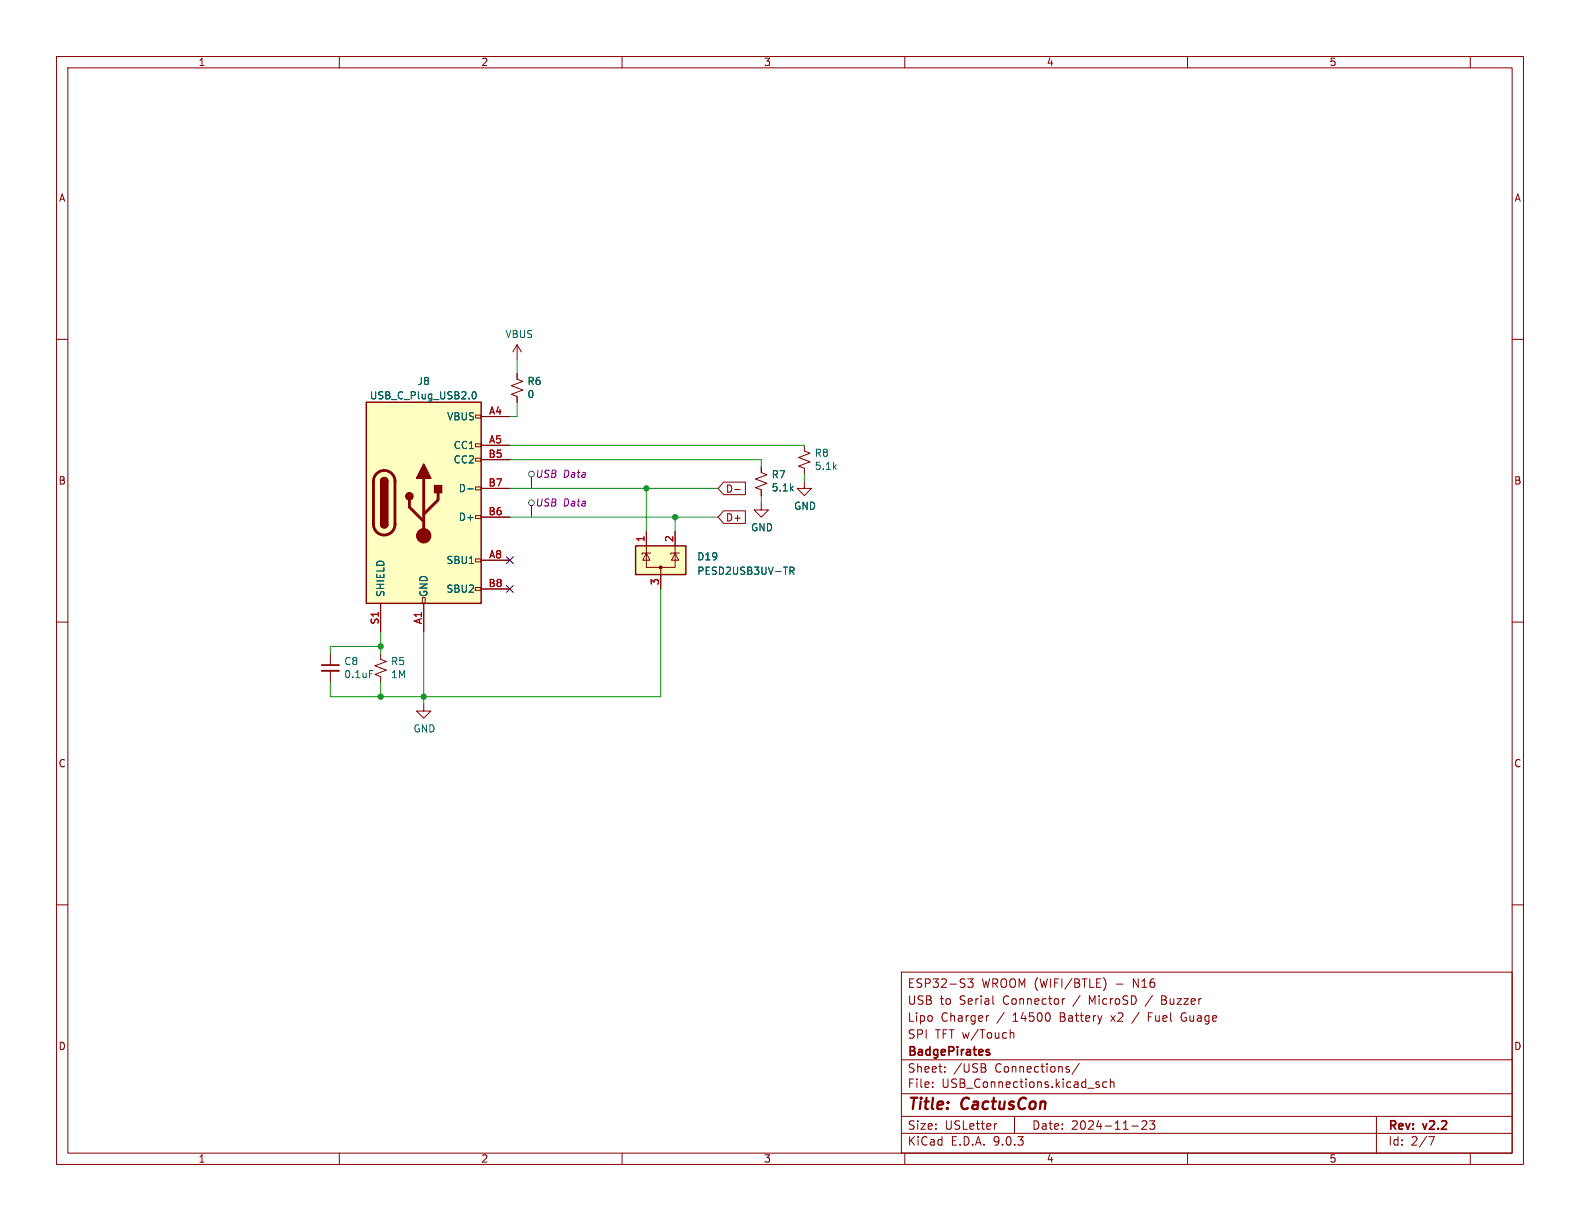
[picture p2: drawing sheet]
(kicad_sch
 (version 20250114)
 (generator "eeschema")
 (generator_version "9.0")
 (paper "USLetter")
 (title_block
  (title "CactusCon")
  (date "2024-11-23")
  (rev "v2.2")
  (company "BadgePirates")
  (comment 1 "SPI TFT w/Touch")
  (comment 2 "Lipo Charger / 14500 Battery x2 / Fuel Guage")
  (comment 3 "USB to Serial Connector / MicroSD / Buzzer")
  (comment 4 "ESP32-S3 WROOM (WIFI/BTLE) - N16"))
 (lib_symbols
  (symbol "BadgePirates:C_.1uf_0805"
   (pin_numbers (hide yes))
   (pin_names
    (offset 0.254) (hide yes)) (exclude_from_sim no) (in_bom yes) (on_board yes)
   (property "Reference" "C_.1uf_0805" (at 2.3368 1.1684 0) (effects (font (size 1.27 1.27)) (justify left)))
   (property "Value" "0.1uF" (at 2.3368 -1.143 0) (effects (font (size 1.27 1.27)) (justify left)))
   (property "Footprint" "BadgePirates:C_0805_2012Metric" (at 0 0 0) (effects (font (size 1.27 1.27)) (hide yes)))
   (property "Datasheet" "https://datasheet.lcsc.com/lcsc/2304140030_TORCH-CT41G-0805-2X1-50V-0-1-F-K-N_C126469.pdf" (at 0 0 0) (effects (font (size 1.27 1.27)) (hide yes)))
   (property "Description" "Unpolarized capacitor, small symbol" (at 0 0 0) (effects (font (size 1.27 1.27)) (hide yes)))
   (property "MFG" "TORCH " (at 0 0 0) (effects (font (size 1.27 1.27)) (hide yes)))
   (property "MFG_PN" "CT41G-0805-2X1-50V-0.1μF-K(N)" (at 0 0 0) (effects (font (size 1.27 1.27)) (hide yes)))
   (property "Vendor1" "LCSC" (at 0 0 0) (effects (font (size 1.27 1.27)) (hide yes)))
   (property "Vendor1_PN" "C126469" (at 0 0 0) (effects (font (size 1.27 1.27)) (hide yes)))
   (property "Vendor1_URL" "https://www.lcsc.com/product-detail/Multilayer-Ceramic-Capacitors-MLCC-SMD-SMT_TORCH-CT41G-0805-2X1-50V-0-1-F-K-N_C126469.html" (at 0 0 0) (effects (font (size 1.27 1.27)) (hide yes)))
   (symbol "C_.1uf_0805_0_1"
    (polyline (pts (xy -1.524 0.508) (xy 1.524 0.508)) (stroke (width 0.3048) (type default)) (fill (type none)))
    (polyline (pts (xy -1.524 -0.508) (xy 1.524 -0.508)) (stroke (width 0.3302) (type default)) (fill (type none))))
   (symbol "C_.1uf_0805_1_1"
    (pin passive line (at 0 2.54 270) (length 2.032) (name "~" (effects (font (size 1.27 1.27)))) (number "1" (effects (font (size 1.27 1.27)))))
    (pin passive line (at 0 -2.54 90) (length 2.032) (name "~" (effects (font (size 1.27 1.27)))) (number "2" (effects (font (size 1.27 1.27))))))
   (embedded_fonts no))
  (symbol "BadgePirates:R_5.1k_1206"
   (pin_numbers (hide yes))
   (pin_names
    (offset 0.254) (hide yes)) (exclude_from_sim no) (in_bom yes) (on_board yes)
   (property "Reference" "R11" (at 1.7272 1.1684 0) (effects (font (size 1.27 1.27)) (justify left)))
   (property "Value" "5.1k" (at 1.7272 -1.143 0) (effects (font (size 1.27 1.27)) (justify left)))
   (property "Footprint" "BadgePirates:R_1206_3216Metric" (at 0 0 0) (effects (font (size 1.27 1.27)) (hide yes)))
   (property "Datasheet" "https://datasheet.lcsc.com/lcsc/2304140030_YAGEO-RC1206FR-075K1L_C163372.pdf" (at 0 0 0) (effects (font (size 1.27 1.27)) (hide yes)))
   (property "Description" "Resistor, small US symbol" (at 0 0 0) (effects (font (size 1.27 1.27)) (hide yes)))
   (property "MFG" "YEGEO" (at 0 0 0) (effects (font (size 1.27 1.27)) (hide yes)))
   (property "MFG_PN" "RC1206FR-075K1L" (at 0 0 0) (effects (font (size 1.27 1.27)) (hide yes)))
   (property "Vendor1" "LCSC" (at 0 0 0) (effects (font (size 1.27 1.27)) (hide yes)))
   (property "Vendor1_PN" "C163372" (at 0 0 0) (effects (font (size 1.27 1.27)) (hide yes)))
   (property "Vendor1_URL" "https://www.lcsc.com/product-detail/Chip-Resistor-Surface-Mount_YAGEO-RC1206FR-075K1L_C163372.html" (at 0 0 0) (effects (font (size 1.27 1.27)) (hide yes)))
   (symbol "R_5.1k_1206_1_1"
    (polyline (pts (xy 0 1.524) (xy 1.016 1.143) (xy 0 0.762) (xy -1.016 0.381) (xy 0 0)) (stroke (width 0) (type default)) (fill (type none)))
    (polyline (pts (xy 0 0) (xy 1.016 -0.381) (xy 0 -0.762) (xy -1.016 -1.143) (xy 0 -1.524)) (stroke (width 0) (type default)) (fill (type none)))
    (pin passive line (at 0 2.54 270) (length 1.016) (name "~" (effects (font (size 1.27 1.27)))) (number "1" (effects (font (size 1.27 1.27)))))
    (pin passive line (at 0 -2.54 90) (length 1.016) (name "~" (effects (font (size 1.27 1.27)))) (number "2" (effects (font (size 1.27 1.27))))))
   (embedded_fonts no))
  (symbol "BadgePiratesSymbolLibrary:PESD2USB3UV-TR"
   (pin_names (hide yes)) (exclude_from_sim no) (in_bom yes) (on_board yes)
   (property "Reference" "D" (at 5.715 2.54 0) (effects (font (size 1.27 1.27)) (justify left)))
   (property "Value" "PESD2USB3UV-TR" (at 5.715 0.635 0) (effects (font (size 1.27 1.27)) (justify left)))
   (property "Footprint" "Package_TO_SOT_SMD:SOT-23" (at 5.715 -1.27 0) (effects (font (size 1.27 1.27)) (justify left) (hide yes)))
   (property "Datasheet" "https://assets.nexperia.com/documents/data-sheet/PESD2USB3UV-T.pdf" (at 3.175 3.175 0) (effects (font (size 1.27 1.27)) (hide yes)))
   (property "Description" "TVS Diode Array, 5.5V Standoff, 2 Channels, SOT-23 package" (at 0 0 0) (effects (font (size 1.27 1.27)) (hide yes)))
   (symbol "PESD2USB3UV-TR_0_0"
    (pin passive line (at 0 -5.08 90) (length 2.54) (name "A" (effects (font (size 1.27 1.27)))) (number "3" (effects (font (size 1.27 1.27))))))
   (symbol "PESD2USB3UV-TR_0_1"
    (rectangle (start -4.445 2.54) (end 4.445 -2.54) (stroke (width 0.254) (type default)) (fill (type background)))
    (polyline (pts (xy -3.302 1.016) (xy -3.302 1.27) (xy -1.905 1.27) (xy -1.778 1.27)) (stroke (width 0) (type default)) (fill (type none)))
    (polyline (pts (xy -2.54 2.54) (xy -2.54 1.27)) (stroke (width 0) (type default)) (fill (type none)))
    (polyline (pts (xy -2.54 1.27) (xy -2.54 -1.27) (xy 2.54 -1.27) (xy 2.54 1.27)) (stroke (width 0) (type default)) (fill (type none)))
    (polyline (pts (xy -2.54 1.27) (xy -1.905 0) (xy -3.175 0) (xy -2.54 1.27)) (stroke (width 0) (type default)) (fill (type none)))
    (polyline (pts (xy 0 -1.27) (xy 0 -2.54)) (stroke (width 0) (type default)) (fill (type none)))
    (circle (center 0 -1.27) (radius 0.254) (stroke (width 0) (type default)) (fill (type outline)))
    (polyline (pts (xy 1.778 1.016) (xy 1.778 1.27) (xy 3.175 1.27) (xy 3.302 1.27)) (stroke (width 0) (type default)) (fill (type none)))
    (polyline (pts (xy 2.54 2.54) (xy 2.54 1.27)) (stroke (width 0) (type default)) (fill (type none)))
    (polyline (pts (xy 2.54 1.27) (xy 1.905 0) (xy 3.175 0) (xy 2.54 1.27)) (stroke (width 0) (type default)) (fill (type none))))
   (symbol "PESD2USB3UV-TR_1_1"
    (pin passive line (at -2.54 5.08 270) (length 2.54) (name "K" (effects (font (size 1.27 1.27)))) (number "1" (effects (font (size 1.27 1.27)))))
    (pin passive line (at 2.54 5.08 270) (length 2.54) (name "K" (effects (font (size 1.27 1.27)))) (number "2" (effects (font (size 1.27 1.27))))))
   (embedded_fonts no))
  (symbol "BadgePiratesSymbolLibrary:USB_C_Plug_USB2.0"
   (pin_names
    (offset 1.016)) (exclude_from_sim no) (in_bom yes) (on_board yes)
   (property "Reference" "J1" (at -10.16 20.32 0) (effects (font (size 1.27 1.27)) (justify left)))
   (property "Value" "USB_C_Plug_USB2.0" (at 2.54 -20.32 0) (effects (font (size 1.27 1.27)) (justify left)))
   (property "Footprint" "BadgePirates:TYPE-C-31-M-14" (at 5.08 -31.75 0) (effects (font (size 1.27 1.27)) (hide yes)))
   (property "Datasheet" "https://www.usb.org/sites/default/files/documents/usb_type-c.zip" (at 5.08 -31.75 0) (effects (font (size 1.27 1.27)) (hide yes)))
   (property "Description" "USB 2.0-only Type-C Plug connector" (at 0 0 0) (effects (font (size 1.27 1.27)) (hide yes)))
   (symbol "USB_C_Plug_USB2.0_0_0"
    (rectangle (start -0.254 -17.78) (end 0.254 -16.764) (stroke (width 0) (type default)) (fill (type none)))
    (rectangle (start 10.1232 -14.9825) (end 9.1072 -15.4905) (stroke (width 0) (type default)) (fill (type none)))
    (rectangle (start 10.1599 -9.9392) (end 9.1439 -10.4472) (stroke (width 0) (type default)) (fill (type none)))
    (rectangle (start 10.16 15.494) (end 9.144 14.986) (stroke (width 0) (type default)) (fill (type none)))
    (rectangle (start 10.16 10.414) (end 9.144 9.906) (stroke (width 0) (type default)) (fill (type none)))
    (rectangle (start 10.16 7.874) (end 9.144 7.366) (stroke (width 0) (type default)) (fill (type none)))
    (rectangle (start 10.16 2.794) (end 9.144 2.286) (stroke (width 0) (type default)) (fill (type none)))
    (rectangle (start 10.16 -2.286) (end 9.144 -2.794) (stroke (width 0) (type default)) (fill (type none)))
    (pin bidirectional line (at 15.24 2.54 180) (length 5.08) (name "D-" (effects (font (size 1.27 1.27)))) (number "B7" (effects (font (size 1.27 1.27)))))
    (pin bidirectional line (at 15.24 -2.54 180) (length 5.08) (name "D+" (effects (font (size 1.27 1.27)))) (number "B6" (effects (font (size 1.27 1.27)))))
    (pin bidirectional line (at 15.24 -10.16 180) (length 5.08) (name "SBU1" (effects (font (size 1.27 1.27)))) (number "A8" (effects (font (size 1.27 1.27)))))
    (pin bidirectional line (at 15.24 -15.24 180) (length 5.08) (name "SBU2" (effects (font (size 1.27 1.27)))) (number "B8" (effects (font (size 1.27 1.27))))))
   (symbol "USB_C_Plug_USB2.0_0_1"
    (rectangle (start -10.16 17.78) (end 10.16 -17.78) (stroke (width 0.254) (type default)) (fill (type background)))
    (polyline (pts (xy -8.89 -3.81) (xy -8.89 3.81)) (stroke (width 0.508) (type default)) (fill (type none)))
    (rectangle (start -7.62 -3.81) (end -6.35 3.81) (stroke (width 0.254) (type default)) (fill (type outline)))
    (arc (start -7.62 3.81) (mid -6.985 4.4423) (end -6.35 3.81) (stroke (width 0.254) (type default)) (fill (type none)))
    (arc (start -7.62 3.81) (mid -6.985 4.4423) (end -6.35 3.81) (stroke (width 0.254) (type default)) (fill (type outline)))
    (arc (start -8.89 3.81) (mid -6.985 5.7067) (end -5.08 3.81) (stroke (width 0.508) (type default)) (fill (type none)))
    (arc (start -5.08 -3.81) (mid -6.985 -5.7067) (end -8.89 -3.81) (stroke (width 0.508) (type default)) (fill (type none)))
    (arc (start -6.35 -3.81) (mid -6.985 -4.4423) (end -7.62 -3.81) (stroke (width 0.254) (type default)) (fill (type none)))
    (arc (start -6.35 -3.81) (mid -6.985 -4.4423) (end -7.62 -3.81) (stroke (width 0.254) (type default)) (fill (type outline)))
    (polyline (pts (xy -5.08 3.81) (xy -5.08 -3.81)) (stroke (width 0.508) (type default)) (fill (type none)))
    (circle (center -2.54 1.143) (radius 0.635) (stroke (width 0.254) (type default)) (fill (type outline)))
    (polyline (pts (xy -1.27 4.318) (xy 0 6.858) (xy 1.27 4.318) (xy -1.27 4.318)) (stroke (width 0.254) (type default)) (fill (type outline)))
    (polyline (pts (xy 0 -2.032) (xy 2.54 0.508) (xy 2.54 1.778)) (stroke (width 0.508) (type default)) (fill (type none)))
    (polyline (pts (xy 0 -3.302) (xy -2.54 -0.762) (xy -2.54 0.508)) (stroke (width 0.508) (type default)) (fill (type none)))
    (polyline (pts (xy 0 -5.842) (xy 0 4.318)) (stroke (width 0.508) (type default)) (fill (type none)))
    (circle (center 0 -5.842) (radius 1.27) (stroke (width 0) (type default)) (fill (type outline)))
    (rectangle (start 1.905 1.778) (end 3.175 3.048) (stroke (width 0.254) (type default)) (fill (type outline))))
   (symbol "USB_C_Plug_USB2.0_1_1"
    (pin passive line (at -7.62 -22.86 90) (length 5.08) (name "SHIELD" (effects (font (size 1.27 1.27)))) (number "S1" (effects (font (size 1.27 1.27)))))
    (pin passive line (at 0 -22.86 90) (length 5.08) (name "GND" (effects (font (size 1.27 1.27)))) (number "A1" (effects (font (size 1.27 1.27)))))
    (pin passive line (at 0 -22.86 90) (length 5.08) (hide yes) (name "GND" (effects (font (size 1.27 1.27)))) (number "A12" (effects (font (size 1.27 1.27)))))
    (pin passive line (at 0 -22.86 90) (length 5.08) (hide yes) (name "GND" (effects (font (size 1.27 1.27)))) (number "B1" (effects (font (size 1.27 1.27)))))
    (pin passive line (at 0 -22.86 90) (length 5.08) (hide yes) (name "GND" (effects (font (size 1.27 1.27)))) (number "B12" (effects (font (size 1.27 1.27)))))
    (pin passive line (at 15.24 15.24 180) (length 5.08) (name "VBUS" (effects (font (size 1.27 1.27)))) (number "A4" (effects (font (size 1.27 1.27)))))
    (pin passive line (at 15.24 15.24 180) (length 5.08) (hide yes) (name "VBUS" (effects (font (size 1.27 1.27)))) (number "A9" (effects (font (size 1.27 1.27)))))
    (pin passive line (at 15.24 15.24 180) (length 5.08) (hide yes) (name "VBUS" (effects (font (size 1.27 1.27)))) (number "B4" (effects (font (size 1.27 1.27)))))
    (pin passive line (at 15.24 15.24 180) (length 5.08) (hide yes) (name "VBUS" (effects (font (size 1.27 1.27)))) (number "B9" (effects (font (size 1.27 1.27)))))
    (pin passive line (at 15.24 10.16 180) (length 5.08) (name "CC1" (effects (font (size 1.27 1.27)))) (number "A5" (effects (font (size 1.27 1.27)))))
    (pin passive line (at 15.24 7.62 180) (length 5.08) (name "CC2" (effects (font (size 1.27 1.27)))) (number "B5" (effects (font (size 1.27 1.27)))))
    (pin bidirectional line (at 15.24 2.54 180) (length 5.08) (hide yes) (name "D-" (effects (font (size 1.27 1.27)))) (number "A7" (effects (font (size 1.27 1.27)))))
    (pin bidirectional line (at 15.24 -2.54 180) (length 5.08) (hide yes) (name "D+" (effects (font (size 1.27 1.27)))) (number "A6" (effects (font (size 1.27 1.27))))))
   (embedded_fonts no))
  (symbol "Device:R_Small_US"
   (pin_numbers (hide yes))
   (pin_names
    (offset 0.254) (hide yes)) (exclude_from_sim no) (in_bom yes) (on_board yes)
   (property "Reference" "R" (at 0.762 0.508 0) (effects (font (size 1.27 1.27)) (justify left)))
   (property "Value" "R_Small_US" (at 0.762 -1.016 0) (effects (font (size 1.27 1.27)) (justify left)))
   (property "Footprint" "" (at 0 0 0) (effects (font (size 1.27 1.27)) (hide yes)))
   (property "Datasheet" "~" (at 0 0 0) (effects (font (size 1.27 1.27)) (hide yes)))
   (property "Description" "Resistor, small US symbol" (at 0 0 0) (effects (font (size 1.27 1.27)) (hide yes)))
   (symbol "R_Small_US_1_1"
    (polyline (pts (xy 0 1.524) (xy 1.016 1.143) (xy 0 0.762) (xy -1.016 0.381) (xy 0 0)) (stroke (width 0) (type default)) (fill (type none)))
    (polyline (pts (xy 0 0) (xy 1.016 -0.381) (xy 0 -0.762) (xy -1.016 -1.143) (xy 0 -1.524)) (stroke (width 0) (type default)) (fill (type none)))
    (pin passive line (at 0 2.54 270) (length 1.016) (name "~" (effects (font (size 1.27 1.27)))) (number "1" (effects (font (size 1.27 1.27)))))
    (pin passive line (at 0 -2.54 90) (length 1.016) (name "~" (effects (font (size 1.27 1.27)))) (number "2" (effects (font (size 1.27 1.27))))))
   (embedded_fonts no))
  (symbol "power:GND"
   (power)
   (pin_names
    (offset 0)) (exclude_from_sim no) (in_bom yes) (on_board yes)
   (property "Reference" "#PWR" (at 0 -6.35 0) (effects (font (size 1.27 1.27)) (hide yes)))
   (property "Value" "GND" (at 0 -3.81 0) (effects (font (size 1.27 1.27))))
   (property "Footprint" "" (at 0 0 0) (effects (font (size 1.27 1.27)) (hide yes)))
   (property "Datasheet" "" (at 0 0 0) (effects (font (size 1.27 1.27)) (hide yes)))
   (property "Description" "Power symbol creates a global label with name \"GND\" , ground" (at 0 0 0) (effects (font (size 1.27 1.27)) (hide yes)))
   (symbol "GND_0_1"
    (polyline (pts (xy 0 0) (xy 0 -1.27) (xy 1.27 -1.27) (xy 0 -2.54) (xy -1.27 -1.27) (xy 0 -1.27)) (stroke (width 0) (type default)) (fill (type none))))
   (symbol "GND_1_1"
    (pin power_in line (at 0 0 270) (length 0) (hide yes) (name "GND" (effects (font (size 1.27 1.27)))) (number "1" (effects (font (size 1.27 1.27))))))
   (embedded_fonts no))
  (symbol "power:VBUS"
   (power)
   (pin_names
    (offset 0)) (exclude_from_sim no) (in_bom yes) (on_board yes)
   (property "Reference" "#PWR" (at 0 -3.81 0) (effects (font (size 1.27 1.27)) (hide yes)))
   (property "Value" "VBUS" (at 0 3.81 0) (effects (font (size 1.27 1.27))))
   (property "Footprint" "" (at 0 0 0) (effects (font (size 1.27 1.27)) (hide yes)))
   (property "Datasheet" "" (at 0 0 0) (effects (font (size 1.27 1.27)) (hide yes)))
   (property "Description" "Power symbol creates a global label with name \"VBUS\"" (at 0 0 0) (effects (font (size 1.27 1.27)) (hide yes)))
   (symbol "VBUS_0_1"
    (polyline (pts (xy -0.762 1.27) (xy 0 2.54)) (stroke (width 0) (type default)) (fill (type none)))
    (polyline (pts (xy 0 2.54) (xy 0.762 1.27)) (stroke (width 0) (type default)) (fill (type none)))
    (polyline (pts (xy 0 0) (xy 0 2.54)) (stroke (width 0) (type default)) (fill (type none))))
   (symbol "VBUS_1_1"
    (pin power_in line (at 0 0 90) (length 0) (hide yes) (name "VBUS" (effects (font (size 1.27 1.27)))) (number "1" (effects (font (size 1.27 1.27))))))
   (embedded_fonts no)))
 (junction
  (at 119.38 91.44)
  (diameter 0)
  (color 0 0 0 0))
 (junction
  (at 74.93 123.19)
  (diameter 0)
  (color 0 0 0 0))
 (junction
  (at 114.3 86.36)
  (diameter 0)
  (color 0 0 0 0))
 (junction
  (at 67.31 114.3)
  (diameter 0)
  (color 0 0 0 0))
 (junction
  (at 67.31 123.19)
  (diameter 0)
  (color 0 0 0 0))
 (no_connect
  (at 90.17 104.14))
 (no_connect
  (at 90.17 99.06))
 (wire
  (pts (xy 91.44 71.12) (xy 91.44 73.66))
  (stroke (width 0) (type default)))
 (wire
  (pts (xy 58.42 120.65) (xy 58.42 123.19))
  (stroke (width 0) (type default)))
 (wire
  (pts (xy 90.17 91.44) (xy 119.38 91.44))
  (stroke (width 0) (type default)))
 (wire
  (pts (xy 90.17 86.36) (xy 114.3 86.36))
  (stroke (width 0) (type default)))
 (wire
  (pts (xy 91.44 63.5) (xy 91.44 66.04))
  (stroke (width 0) (type default)))
 (wire
  (pts (xy 90.17 81.28) (xy 134.62 81.28))
  (stroke (width 0) (type default)))
 (wire
  (pts (xy 67.31 123.19) (xy 74.93 123.19))
  (stroke (width 0) (type default)))
 (wire
  (pts (xy 134.62 87.63) (xy 134.62 88.9))
  (stroke (width 0) (type default)))
 (wire
  (pts (xy 58.42 114.3) (xy 67.31 114.3))
  (stroke (width 0) (type default)))
 (wire
  (pts (xy 67.31 120.65) (xy 67.31 123.19))
  (stroke (width 0) (type default)))
 (wire
  (pts (xy 74.93 123.19) (xy 116.84 123.19))
  (stroke (width 0) (type default)))
 (wire
  (pts (xy 119.38 91.44) (xy 119.38 93.98))
  (stroke (width 0) (type default)))
 (wire
  (pts (xy 119.38 91.44) (xy 127 91.44))
  (stroke (width 0) (type default)))
 (wire
  (pts (xy 58.42 123.19) (xy 67.31 123.19))
  (stroke (width 0) (type default)))
 (wire
  (pts (xy 67.31 111.76) (xy 67.31 114.3))
  (stroke (width 0) (type default)))
 (wire
  (pts (xy 116.84 104.14) (xy 116.84 123.19))
  (stroke (width 0) (type default)))
 (wire
  (pts (xy 58.42 115.57) (xy 58.42 114.3))
  (stroke (width 0) (type default)))
 (wire
  (pts (xy 74.93 123.19) (xy 74.93 111.76))
  (stroke (width 0) (type default)))
 (wire
  (pts (xy 142.24 83.82) (xy 142.24 85.09))
  (stroke (width 0) (type default)))
 (wire
  (pts (xy 74.93 123.19) (xy 74.93 124.46))
  (stroke (width 0) (type default)))
 (wire
  (pts (xy 134.62 81.28) (xy 134.62 82.55))
  (stroke (width 0) (type default)))
 (wire
  (pts (xy 67.31 114.3) (xy 67.31 115.57))
  (stroke (width 0) (type default)))
 (wire
  (pts (xy 90.17 73.66) (xy 91.44 73.66))
  (stroke (width 0) (type default)))
 (wire
  (pts (xy 114.3 86.36) (xy 127 86.36))
  (stroke (width 0) (type default)))
 (wire
  (pts (xy 90.17 78.74) (xy 142.24 78.74))
  (stroke (width 0) (type default)))
 (wire
  (pts (xy 114.3 93.98) (xy 114.3 86.36))
  (stroke (width 0) (type default)))
 (global_label "D-"
  (shape input)
  (at 127 86.36 0)
  (fields_autoplaced yes)
  (effects (font (size 1.27 1.27)) (justify left))
  (property "Intersheetrefs" "${INTERSHEET_REFS}" (at 90.17 317.5 0) (effects (font (size 1.27 1.27)) (hide yes))))
 (global_label "D+"
  (shape input)
  (at 127 91.44 0)
  (fields_autoplaced yes)
  (effects (font (size 1.27 1.27)) (justify left))
  (property "Intersheetrefs" "${INTERSHEET_REFS}" (at 90.17 325.12 0) (effects (font (size 1.27 1.27)) (hide yes))))
 (netclass_flag ""
  (length 2.54)
  (shape round)
  (at 93.98 86.36 0)
  (fields_autoplaced yes)
  (effects (font (size 1.27 1.27)) (justify left bottom))
  (property "Netclass" "USB Data" (at 94.5896 83.82 0) (effects (font (size 1.27 1.27)
    (italic yes)) (justify left))))
 (netclass_flag ""
  (length 2.54)
  (shape round)
  (at 93.98 91.44 0)
  (fields_autoplaced yes)
  (effects (font (size 1.27 1.27)) (justify left bottom))
  (property "Netclass" "USB Data" (at 94.5896 88.9 0) (effects (font (size 1.27 1.27)
    (italic yes)) (justify left))))
 (symbol
  (lib_id "power:VBUS")
  (at 91.44 63.5 0)
  (unit 1)
  (exclude_from_sim no)
  (in_bom yes)
  (on_board yes)
  (dnp no)
  (property "Reference" "#PWR042" (at 91.44 67.31 0) (effects (font (size 1.27 1.27)) (hide yes)))
  (property "Value" "VBUS" (at 91.821 59.1058 0) (effects (font (size 1.27 1.27))))
  (property "Footprint" "" (at 91.44 63.5 0) (effects (font (size 1.27 1.27)) (hide yes)))
  (property "Datasheet" "" (at 91.44 63.5 0) (effects (font (size 1.27 1.27)) (hide yes)))
  (property "Description" "" (at 91.44 63.5 0) (effects (font (size 1.27 1.27)) (hide yes)))
  (pin "1"))
 (symbol
  (lib_id "Device:R_Small_US")
  (at 67.31 118.11 0)
  (unit 1)
  (exclude_from_sim no)
  (in_bom yes)
  (on_board yes)
  (dnp no)
  (property "Reference" "R5" (at 69.0372 116.9416 0) (effects (font (size 1.27 1.27)) (justify left)))
  (property "Value" "1M" (at 69.0372 119.253 0) (effects (font (size 1.27 1.27)) (justify left)))
  (property "Footprint" "BadgePirates:R_1206_3216Metric" (at 67.31 118.11 0) (effects (font (size 1.27 1.27)) (hide yes)))
  (property "Datasheet" "https://datasheet.lcsc.com/lcsc/2304140030_YAGEO-RC1206FR-071ML_C108083.pdf" (at 67.31 118.11 0) (effects (font (size 1.27 1.27)) (hide yes)))
  (property "Description" "" (at 67.31 118.11 0) (effects (font (size 1.27 1.27)) (hide yes)))
  (property "MFG" "YAGEO" (at 67.31 118.11 0) (effects (font (size 1.27 1.27)) (hide yes)))
  (property "MFG_PN" "RC1206FR-071ML" (at 67.31 118.11 0) (effects (font (size 1.27 1.27)) (hide yes)))
  (property "Vendor1" "LCSC" (at 67.31 118.11 0) (effects (font (size 1.27 1.27)) (hide yes)))
  (property "Vendor1_PN" "C108083" (at 67.31 118.11 0) (effects (font (size 1.27 1.27)) (hide yes)))
  (property "Vendor1_URL" "https://www.lcsc.com/product-detail/Chip-Resistor-Surface-Mount_YAGEO-RC1206FR-071ML_C108083.html" (at 67.31 118.11 0) (effects (font (size 1.27 1.27)) (hide yes)))
  (pin "1")
  (pin "2"))
 (symbol
  (lib_id "Device:R_Small_US")
  (at 134.62 85.09 0)
  (unit 1)
  (exclude_from_sim no)
  (in_bom yes)
  (on_board yes)
  (dnp no)
  (property "Reference" "R7" (at 136.3472 83.9216 0) (effects (font (size 1.27 1.27)) (justify left)))
  (property "Value" "5.1k" (at 136.3472 86.233 0) (effects (font (size 1.27 1.27)) (justify left)))
  (property "Footprint" "BadgePirates:R_1206_3216Metric" (at 134.62 85.09 0) (effects (font (size 1.27 1.27)) (hide yes)))
  (property "Datasheet" "https://datasheet.lcsc.com/lcsc/2304140030_YAGEO-RC1206FR-075K1L_C163372.pdf" (at 134.62 85.09 0) (effects (font (size 1.27 1.27)) (hide yes)))
  (property "Description" "" (at 134.62 85.09 0) (effects (font (size 1.27 1.27)) (hide yes)))
  (property "MFG" "YEGEO" (at 134.62 85.09 0) (effects (font (size 1.27 1.27)) (hide yes)))
  (property "MFG_PN" "RC1206FR-075K1L" (at 134.62 85.09 0) (effects (font (size 1.27 1.27)) (hide yes)))
  (property "Vendor1" "LCSC" (at 134.62 85.09 0) (effects (font (size 1.27 1.27)) (hide yes)))
  (property "Vendor1_PN" "C163372" (at 134.62 85.09 0) (effects (font (size 1.27 1.27)) (hide yes)))
  (property "Vendor1_URL" "https://www.lcsc.com/product-detail/Chip-Resistor-Surface-Mount_YAGEO-RC1206FR-075K1L_C163372.html" (at 134.62 85.09 0) (effects (font (size 1.27 1.27)) (hide yes)))
  (pin "1")
  (pin "2"))
 (symbol
  (lib_id "BadgePirates:R_5.1k_1206")
  (at 142.24 81.28 0)
  (unit 1)
  (exclude_from_sim no)
  (in_bom yes)
  (on_board yes)
  (dnp no)
  (property "Reference" "R8" (at 143.9672 80.1116 0) (effects (font (size 1.27 1.27)) (justify left)))
  (property "Value" "5.1k" (at 143.9672 82.423 0) (effects (font (size 1.27 1.27)) (justify left)))
  (property "Footprint" "BadgePirates:R_1206_3216Metric" (at 142.24 81.28 0) (effects (font (size 1.27 1.27)) (hide yes)))
  (property "Datasheet" "https://datasheet.lcsc.com/lcsc/2304140030_YAGEO-RC1206FR-075K1L_C163372.pdf" (at 142.24 81.28 0) (effects (font (size 1.27 1.27)) (hide yes)))
  (property "Description" "" (at 142.24 81.28 0) (effects (font (size 1.27 1.27)) (hide yes)))
  (property "MFG" "YEGEO" (at 142.24 81.28 0) (effects (font (size 1.27 1.27)) (hide yes)))
  (property "MFG_PN" "RC1206FR-075K1L" (at 142.24 81.28 0) (effects (font (size 1.27 1.27)) (hide yes)))
  (property "Vendor1" "LCSC" (at 142.24 81.28 0) (effects (font (size 1.27 1.27)) (hide yes)))
  (property "Vendor1_PN" "C163372" (at 142.24 81.28 0) (effects (font (size 1.27 1.27)) (hide yes)))
  (property "Vendor1_URL" "https://www.lcsc.com/product-detail/Chip-Resistor-Surface-Mount_YAGEO-RC1206FR-075K1L_C163372.html" (at 142.24 81.28 0) (effects (font (size 1.27 1.27)) (hide yes)))
  (pin "1")
  (pin "2"))
 (symbol
  (lib_id "Device:R_Small_US")
  (at 91.44 68.58 0)
  (unit 1)
  (exclude_from_sim no)
  (in_bom yes)
  (on_board yes)
  (dnp no)
  (property "Reference" "R6" (at 93.1672 67.4116 0) (effects (font (size 1.27 1.27)) (justify left)))
  (property "Value" "0" (at 93.1672 69.723 0) (effects (font (size 1.27 1.27)) (justify left)))
  (property "Footprint" "BadgePirates:R_1206_3216Metric" (at 91.44 68.58 0) (effects (font (size 1.27 1.27)) (hide yes)))
  (property "Datasheet" "https://datasheet.lcsc.com/lcsc/2206010200_UNI-ROYAL-Uniroyal-Elec-1206W4F0000T5E_C17888.pdf" (at 91.44 68.58 0) (effects (font (size 1.27 1.27)) (hide yes)))
  (property "Description" "" (at 91.44 68.58 0) (effects (font (size 1.27 1.27)) (hide yes)))
  (property "MFG" "UNI-ROYAL(Uniroyal Elec) " (at 91.44 68.58 0) (effects (font (size 1.27 1.27)) (hide yes)))
  (property "MFG_PN" "1206W4F0000T5E" (at 91.44 68.58 0) (effects (font (size 1.27 1.27)) (hide yes)))
  (property "Vendor1" "LCSC" (at 91.44 68.58 0) (effects (font (size 1.27 1.27)) (hide yes)))
  (property "Vendor1_PN" "C17888" (at 91.44 68.58 0) (effects (font (size 1.27 1.27)) (hide yes)))
  (property "Vendor1_URL" "https://www.lcsc.com/product-detail/Chip-Resistor-Surface-Mount_UNI-ROYAL-Uniroyal-Elec-1206W4F0000T5E_C17888.html" (at 91.44 68.58 0) (effects (font (size 1.27 1.27)) (hide yes)))
  (pin "1")
  (pin "2"))
 (symbol
  (lib_id "BadgePirates:C_.1uf_0805")
  (at 58.42 118.11 0)
  (unit 1)
  (exclude_from_sim no)
  (in_bom yes)
  (on_board yes)
  (dnp no)
  (property "Reference" "C8" (at 60.7568 116.9416 0) (effects (font (size 1.27 1.27)) (justify left)))
  (property "Value" "0.1uF" (at 60.7568 119.253 0) (effects (font (size 1.27 1.27)) (justify left)))
  (property "Footprint" "BadgePirates:C_0805_2012Metric" (at 58.42 118.11 0) (effects (font (size 1.27 1.27)) (hide yes)))
  (property "Datasheet" "https://datasheet.lcsc.com/lcsc/2304140030_TORCH-CT41G-0805-2X1-50V-0-1-F-K-N_C126469.pdf" (at 58.42 118.11 0) (effects (font (size 1.27 1.27)) (hide yes)))
  (property "Description" "" (at 58.42 118.11 0) (effects (font (size 1.27 1.27)) (hide yes)))
  (property "MFG" "TORCH " (at 58.42 118.11 0) (effects (font (size 1.27 1.27)) (hide yes)))
  (property "MFG_PN" "CT41G-0805-2X1-50V-0.1μF-K(N)" (at 58.42 118.11 0) (effects (font (size 1.27 1.27)) (hide yes)))
  (property "Vendor1" "LCSC" (at 58.42 118.11 0) (effects (font (size 1.27 1.27)) (hide yes)))
  (property "Vendor1_PN" "C126469" (at 58.42 118.11 0) (effects (font (size 1.27 1.27)) (hide yes)))
  (property "Vendor1_URL" "https://www.lcsc.com/product-detail/Multilayer-Ceramic-Capacitors-MLCC-SMD-SMT_TORCH-CT41G-0805-2X1-50V-0-1-F-K-N_C126469.html" (at 58.42 118.11 0) (effects (font (size 1.27 1.27)) (hide yes)))
  (pin "1")
  (pin "2"))
 (symbol
  (lib_id "power:GND")
  (at 74.93 124.46 0)
  (unit 1)
  (exclude_from_sim no)
  (in_bom yes)
  (on_board yes)
  (dnp no)
  (property "Reference" "#PWR041" (at 74.93 130.81 0) (effects (font (size 1.27 1.27)) (hide yes)))
  (property "Value" "GND" (at 75.057 128.8542 0) (effects (font (size 1.27 1.27))))
  (property "Footprint" "" (at 74.93 124.46 0) (effects (font (size 1.27 1.27)) (hide yes)))
  (property "Datasheet" "" (at 74.93 124.46 0) (effects (font (size 1.27 1.27)) (hide yes)))
  (property "Description" "" (at 74.93 124.46 0) (effects (font (size 1.27 1.27)) (hide yes)))
  (pin "1"))
 (symbol
  (lib_id "power:GND")
  (at 142.24 85.09 0)
  (unit 1)
  (exclude_from_sim no)
  (in_bom yes)
  (on_board yes)
  (dnp no)
  (property "Reference" "#PWR044" (at 142.24 91.44 0) (effects (font (size 1.27 1.27)) (hide yes)))
  (property "Value" "GND" (at 142.367 89.4842 0) (effects (font (size 1.27 1.27))))
  (property "Footprint" "" (at 142.24 85.09 0) (effects (font (size 1.27 1.27)) (hide yes)))
  (property "Datasheet" "" (at 142.24 85.09 0) (effects (font (size 1.27 1.27)) (hide yes)))
  (property "Description" "" (at 142.24 85.09 0) (effects (font (size 1.27 1.27)) (hide yes)))
  (pin "1"))
 (symbol
  (lib_id "BadgePiratesSymbolLibrary:PESD2USB3UV-TR")
  (at 116.84 99.06 0)
  (unit 1)
  (exclude_from_sim no)
  (in_bom yes)
  (on_board yes)
  (dnp no)
  (fields_autoplaced yes)
  (property "Reference" "D19" (at 123.19 98.425 0) (effects (font (size 1.27 1.27)) (justify left)))
  (property "Value" "PESD2USB3UV-TR" (at 123.19 100.965 0) (effects (font (size 1.27 1.27)) (justify left)))
  (property "Footprint" "BadgePirates:SOT-23" (at 122.555 100.33 0) (effects (font (size 1.27 1.27)) (justify left) (hide yes)))
  (property "Datasheet" "https://assets.nexperia.com/documents/data-sheet/PESD2USB3UV-T.pdf" (at 120.015 95.885 0) (effects (font (size 1.27 1.27)) (hide yes)))
  (property "Description" "" (at 116.84 99.06 0) (effects (font (size 1.27 1.27)) (hide yes)))
  (property "MFG" "TECH PUBLIC" (at 116.84 99.06 0) (effects (font (size 1.27 1.27)) (hide yes)))
  (property "MFG_PN" "PESD2USB3UV-TR" (at 116.84 99.06 0) (effects (font (size 1.27 1.27)) (hide yes)))
  (property "Vendor1" "LCSC" (at 116.84 99.06 0) (effects (font (size 1.27 1.27)) (hide yes)))
  (property "Vendor1_PN" "C7202955" (at 116.84 99.06 0) (effects (font (size 1.27 1.27)) (hide yes)))
  (property "Vendor1_URL" "https://www.lcsc.com/product-detail/span-style-background-color-ff0-ESD-span-Protection-Devices_TECH-PUBLIC-PESD2USB3UV-TR_C7202955.html" (at 116.84 99.06 0) (effects (font (size 1.27 1.27)) (hide yes)))
  (pin "3")
  (pin "1")
  (pin "2"))
 (symbol
  (lib_id "BadgePiratesSymbolLibrary:USB_C_Plug_USB2.0")
  (at 74.93 88.9 0)
  (unit 1)
  (exclude_from_sim no)
  (in_bom yes)
  (on_board yes)
  (dnp no)
  (fields_autoplaced yes)
  (property "Reference" "J8" (at 74.93 67.4202 0) (effects (font (size 1.27 1.27))))
  (property "Value" "USB_C_Plug_USB2.0" (at 74.93 69.9571 0) (effects (font (size 1.27 1.27))))
  (property "Footprint" "BadgePirates:USB_C_Receptical-Jing" (at 80.01 120.65 0) (effects (font (size 1.27 1.27)) (hide yes)))
  (property "Datasheet" "https://www.usb.org/sites/default/files/documents/usb_type-c.zip" (at 80.01 120.65 0) (effects (font (size 1.27 1.27)) (hide yes)))
  (property "Description" "" (at 74.93 88.9 0) (effects (font (size 1.27 1.27)) (hide yes)))
  (property "MFG" "Jing Extension of the Electronic Co." (at 74.93 88.9 0) (effects (font (size 1.27 1.27)) (hide yes)))
  (property "MFG_PN" "918-418K2023S40019" (at 74.93 88.9 0) (effects (font (size 1.27 1.27)) (hide yes)))
  (property "Vendor1" "LCSC" (at 74.93 88.9 0) (effects (font (size 1.27 1.27)) (hide yes)))
  (property "Vendor1_PN" "C709035" (at 74.93 88.9 0) (effects (font (size 1.27 1.27)) (hide yes)))
  (property "Vendor1_URL" "https://www.lcsc.com/product-detail/USB-Connectors_Jing-Extension-of-the-Electronic-Co-918-418K2023S40019_C709035.html" (at 74.93 88.9 0) (effects (font (size 1.27 1.27)) (hide yes)))
  (pin "A8")
  (pin "B6")
  (pin "B7")
  (pin "B8")
  (pin "A1")
  (pin "A12")
  (pin "A4")
  (pin "A5")
  (pin "A6")
  (pin "A7")
  (pin "A9")
  (pin "B1")
  (pin "B12")
  (pin "B4")
  (pin "B5")
  (pin "B9")
  (pin "S1"))
 (symbol
  (lib_id "power:GND")
  (at 134.62 88.9 0)
  (unit 1)
  (exclude_from_sim no)
  (in_bom yes)
  (on_board yes)
  (dnp no)
  (property "Reference" "#PWR043" (at 134.62 95.25 0) (effects (font (size 1.27 1.27)) (hide yes)))
  (property "Value" "GND" (at 134.747 93.2942 0) (effects (font (size 1.27 1.27))))
  (property "Footprint" "" (at 134.62 88.9 0) (effects (font (size 1.27 1.27)) (hide yes)))
  (property "Datasheet" "" (at 134.62 88.9 0) (effects (font (size 1.27 1.27)) (hide yes)))
  (property "Description" "" (at 134.62 88.9 0) (effects (font (size 1.27 1.27)) (hide yes)))
  (pin "1")))))))
